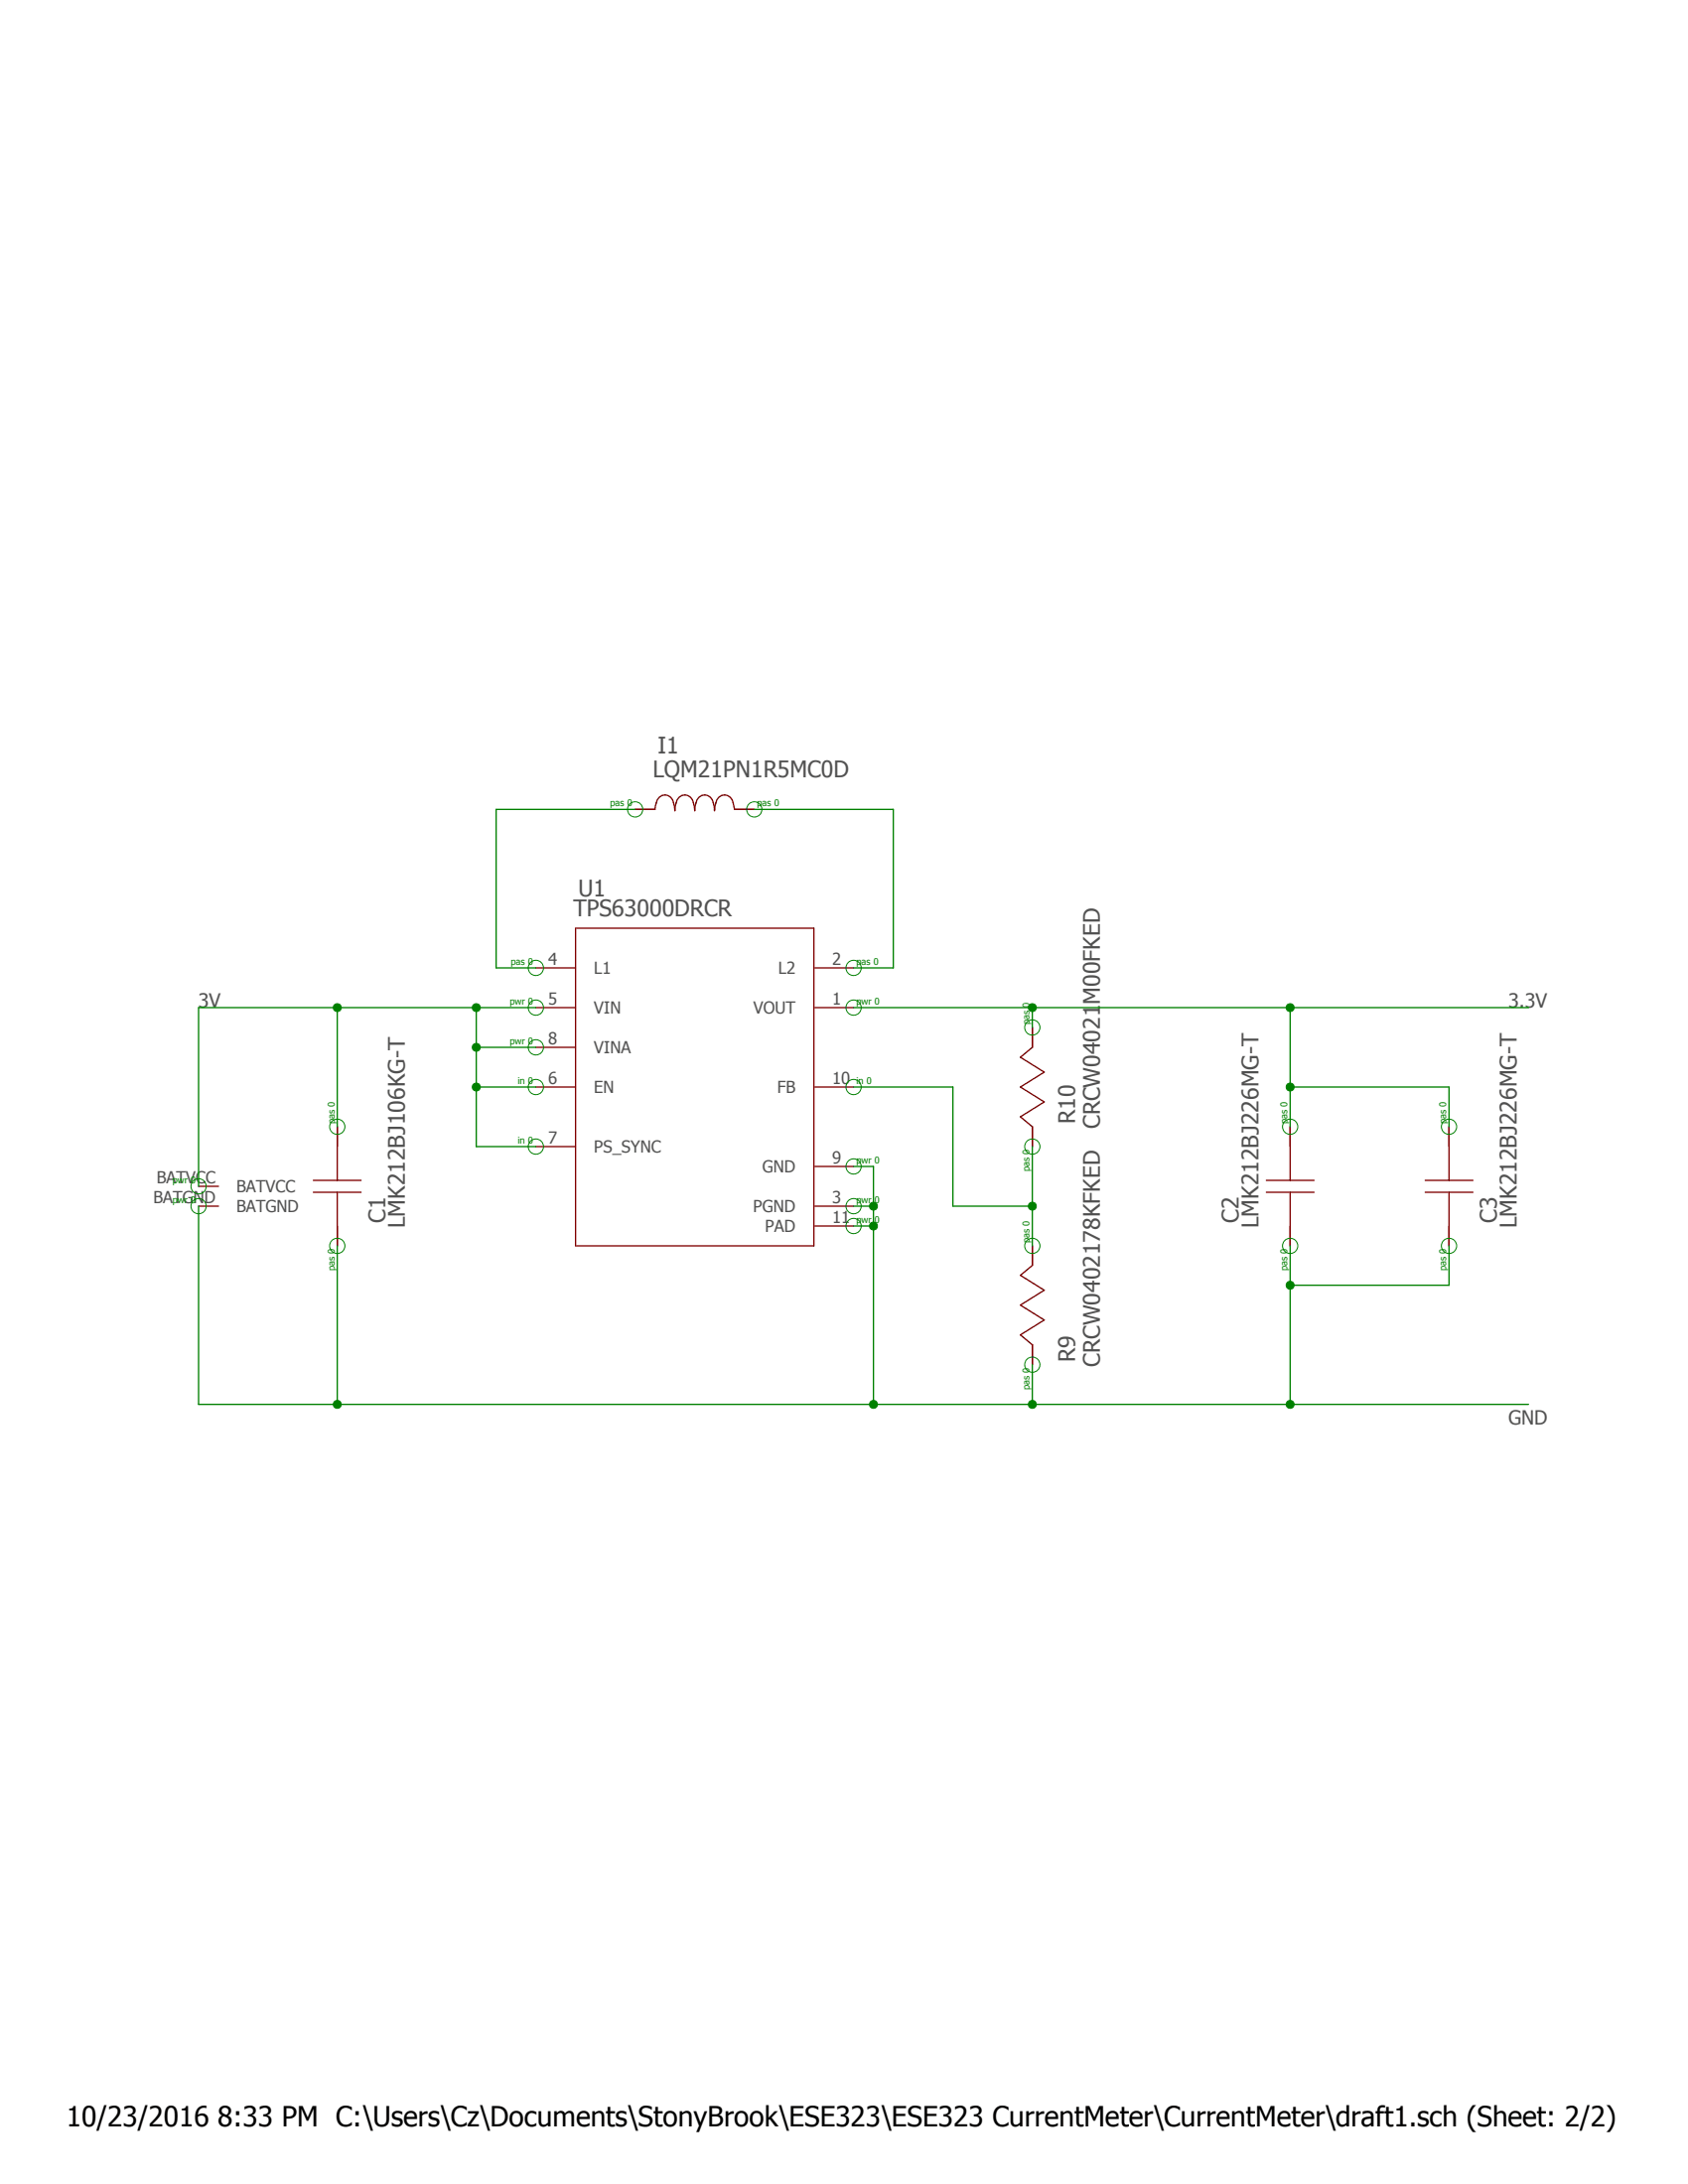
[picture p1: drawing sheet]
<svg xmlns="http://www.w3.org/2000/svg" width="216mm" height="279mm" viewBox="0 0 216 279" stroke-linecap="round" stroke-linejoin="round" font-family="sans-serif">
<path d="M19.3 93.6l179.4 89.3M198.7 93.6l-179.4 89.3" fill="none" stroke="#fff" stroke-width=".13"/>
<g fill="none" stroke="#800000" stroke-width=".17">
<path d="M73.6 118.7h30.5v40.7h-30.5zM93.9 103.5a1.78 1.78 0 0 0-.9-1.7 1.11 1.11 0 0 0-1.4 .9l-.2 1a2.88 2.88 0 0 0-.6-1.7 1.1 1.1 0 0 0-1.1-.2 1.1 1.1 0 0 0-.7 .9l-.1 1a2.88 2.88 0 0 0-.6-1.7 1.1 1.1 0 0 0-1.1-.2 1.1 1.1 0 0 0-.7 .9l-.2 1a2.88 2.88 0 0 0-.5-1.7 1.1 1.1 0 0 0-1.2-.2 1.1 1.1 0 0 0-.7 .9l-.1 .8h-2.6M93.9 103.5h2.6M68.5 128.9h5.1M68.5 123.8h5.1M68.5 139.1h5.1M68.5 134h5.1M104.1 128.9h5.1M104.1 123.8h5.1M104.1 139.1h5.1M132 131.4v2.6l-1.5 1.3 3.1 1.9-3.1 1.9 3.1 1.9-3.1 1.9 1.5 1.2v2.6M25.4 154.3h2.5"/>
<path d="M25.4 151.8h2.5M40.1 151h6.1M40.1 152.5h6.1M43.1 144.1v6.9M43.1 152.5v6.9M68.5 146.7h5.1M104.1 154.3h5.1M104.1 149.2h5.1M104.1 156.8h5.1M132 159.4v2.5l-1.5 1.3 3.1 1.9-3.1 1.9 3.1 1.9-3.1 1.9 1.5 1.2v2.6M162 151h6.1M162 152.5h6.1"/>
<path d="M165 144.1v6.9M165 152.5v6.9M182.3 151h6.1M182.3 152.5h6.1M185.3 144.1v6.9M185.3 152.5v6.9"/>
</g>
<g fill="none" stroke="#008000" stroke-width=".13">
<circle cx="81.2" cy="103.5" r=".98"/>
<circle cx="96.5" cy="103.5" r=".98"/>
<circle cx="68.5" cy="134" r=".98"/>
<circle cx="68.5" cy="128.9" r=".98"/>
<circle cx="68.5" cy="139.1" r=".98"/>
<circle cx="68.5" cy="123.8" r=".98"/>
<circle cx="109.2" cy="128.9" r=".98"/>
<circle cx="109.2" cy="139.1" r=".98"/>
<circle cx="109.2" cy="123.8" r=".98"/>
<circle cx="132" cy="131.4" r=".98"/>
<circle cx="25.4" cy="154.3" r=".98"/>
<circle cx="25.4" cy="151.8" r=".98"/>
<circle cx="43.1" cy="159.4" r=".98"/>
<circle cx="43.1" cy="144.1" r=".98"/>
<circle cx="68.5" cy="146.7" r=".98"/>
<circle cx="109.2" cy="154.3" r=".98"/>
<circle cx="109.2" cy="156.8" r=".98"/>
<circle cx="109.2" cy="149.2" r=".98"/>
<circle cx="132" cy="146.7" r=".98"/>
<circle cx="132" cy="159.4" r=".98"/>
<circle cx="165" cy="159.4" r=".98"/>
<circle cx="165" cy="144.1" r=".98"/>
<circle cx="185.3" cy="159.4" r=".98"/>
<circle cx="185.3" cy="144.1" r=".98"/>
<circle cx="132" cy="174.6" r=".98"/>
</g>
<path d="M60.9 128.9v17.8h7.6M60.9 139.1h7.6" fill="none" stroke="#008000" stroke-width=".17"/>
<circle cx="60.9" cy="139.1" r=".51" fill="#008000"/>
<circle cx="60.9" cy="139.1" r=".51" fill="none" stroke="#008000" stroke-width=".13"/>
<path d="M60.9 134h7.6" fill="none" stroke="#008000" stroke-width=".17"/>
<circle cx="60.9" cy="134" r=".51" fill="#008000"/>
<circle cx="60.9" cy="134" r=".51" fill="none" stroke="#008000" stroke-width=".13"/>
<path d="M68.5 128.9h-25.4v15.2" fill="none" stroke="#008000" stroke-width=".17"/>
<circle cx="60.9" cy="128.9" r=".51" fill="#008000"/>
<circle cx="60.9" cy="128.9" r=".51" fill="none" stroke="#008000" stroke-width=".13"/>
<path d="M43.1 128.9h-17.7v22.9" fill="none" stroke="#008000" stroke-width=".17"/>
<circle cx="43.1" cy="128.9" r=".51" fill="#008000"/>
<circle cx="43.1" cy="128.9" r=".51" fill="none" stroke="#008000" stroke-width=".13"/>
<path d="M81.2 103.5h-17.7v20.3h5M96.5 103.5h17.8v20.3h-5.1M109.2 128.9h86.3M132 128.9v2.5M165 128.9v15.2M185.3 139.1v5" fill="none" stroke="#008000" stroke-width=".17"/>
<circle cx="132" cy="128.9" r=".51" fill="#008000"/>
<circle cx="132" cy="128.9" r=".51" fill="none" stroke="#008000" stroke-width=".13"/>
<circle cx="165" cy="128.9" r=".51" fill="#008000"/>
<circle cx="165" cy="128.9" r=".51" fill="none" stroke="#008000" stroke-width=".13"/>
<path d="M165 139.1h20.3" fill="none" stroke="#008000" stroke-width=".17"/>
<circle cx="165" cy="139.1" r=".51" fill="#008000"/>
<circle cx="165" cy="139.1" r=".51" fill="none" stroke="#008000" stroke-width=".13"/>
<path d="M109.2 139.1h12.7v15.2h10.1M132 146.7v12.7" fill="none" stroke="#008000" stroke-width=".17"/>
<circle cx="132" cy="154.3" r=".51" fill="#008000"/>
<circle cx="132" cy="154.3" r=".51" fill="none" stroke="#008000" stroke-width=".13"/>
<path d="M165 159.4v20.3M185.3 159.4v5h-20.3" fill="none" stroke="#008000" stroke-width=".17"/>
<circle cx="165" cy="164.4" r=".51" fill="#008000"/>
<circle cx="165" cy="164.4" r=".51" fill="none" stroke="#008000" stroke-width=".13"/>
<path d="M43.1 159.4v20.3h121.9M132 174.6v5.1" fill="none" stroke="#008000" stroke-width=".17"/>
<circle cx="132" cy="179.7" r=".51" fill="#008000"/>
<circle cx="132" cy="179.7" r=".51" fill="none" stroke="#008000" stroke-width=".13"/>
<path d="M109.2 149.2h2.5v30.5M109.2 154.3h2.5" fill="none" stroke="#008000" stroke-width=".17"/>
<circle cx="111.7" cy="154.3" r=".51" fill="#008000"/>
<circle cx="111.7" cy="154.3" r=".51" fill="none" stroke="#008000" stroke-width=".13"/>
<path d="M109.2 156.8h2.5" fill="none" stroke="#008000" stroke-width=".17"/>
<circle cx="111.7" cy="156.8" r=".51" fill="#008000"/>
<circle cx="111.7" cy="156.8" r=".51" fill="none" stroke="#008000" stroke-width=".13"/>
<path d="M25.4 154.3v25.4h17.7" fill="none" stroke="#008000" stroke-width=".17"/>
<circle cx="43.1" cy="179.7" r=".51" fill="#008000"/>
<circle cx="43.1" cy="179.7" r=".51" fill="none" stroke="#008000" stroke-width=".13"/>
<path d="M165 179.7h30.5" fill="none" stroke="#008000" stroke-width=".17"/>
<circle cx="165" cy="179.7" r=".51" fill="#008000"/>
<circle cx="165" cy="179.7" r=".51" fill="none" stroke="#008000" stroke-width=".13"/>
<circle cx="111.7" cy="179.7" r=".51" fill="#008000"/>
<circle cx="111.7" cy="179.7" r=".51" fill="none" stroke="#008000" stroke-width=".13"/>
<text font-size="3.6" x="8.5" y="272">10/23/2016 8:33 PM C:\Users\Cz\Documents\StonyBrook\ESE323\ESE323 CurrentMeter\CurrentMeter\draft1.sch (Sheet: 2/2)</text>
<g font-size="2.9" fill="#505050">
<text x="83.5" y="99.5">LQM21PN1R5MC0D</text>
<text x="84.1" y="96.3">I1</text>
<text x="73.3" y="117.3">TPS63000DRCR</text>
<text x="74" y="114.7">U1</text>
<text x="137.5" y="143.8" transform="rotate(-90 137.5 143.8)">R10</text>
<text x="140.7" y="144.4" transform="rotate(-90 140.7 144.4)">CRCW04021M00FKED</text>
<text x="49.3" y="156.5" transform="rotate(-90 49.3 156.5)">C1</text>
<text x="51.8" y="157.1" transform="rotate(-90 51.8 157.1)">LMK212BJ106KG-T</text>
<text x="158.4" y="156.5" transform="rotate(-90 158.4 156.5)">C2</text>
<text x="161" y="157.1" transform="rotate(-90 161 157.1)">LMK212BJ226MG-T</text>
<text x="191.5" y="156.5" transform="rotate(-90 191.5 156.5)">C3</text>
<text x="194" y="157.1" transform="rotate(-90 194 157.1)">LMK212BJ226MG-T</text>
<text x="137.5" y="174.2" transform="rotate(-90 137.5 174.2)">R9</text>
<text x="140.7" y="174.9" transform="rotate(-90 140.7 174.9)">CRCW0402178KFKED</text>
</g>
<g font-size="2.5" fill="#505050">
<text x="25.4" y="128.9">3V</text>
<text x="193" y="128.9">3.3V</text>
<text x="193" y="182.2">GND</text>
</g>
<g font-size="2.1" fill="#505050">
<text x="70.1" y="123.5">4</text>
<text x="76" y="124.6">L1</text>
<text x="99.6" y="124.6">L2</text>
<text x="106.4" y="123.5">2</text>
<text x="70.1" y="128.6">5</text>
<text x="76" y="129.7">VIN</text>
<text x="96.4" y="129.7">VOUT</text>
<text x="106.4" y="128.6">1</text>
<text x="70.1" y="133.6">8</text>
<text x="76" y="134.8">VINA</text>
<text x="70.1" y="138.7">6</text>
<text x="76" y="139.8">EN</text>
<text x="99.4" y="139.8">FB</text>
<text x="106.4" y="138.7">10</text>
<text x="70.1" y="146.3">7</text>
<text x="76" y="147.4">PS_SYNC</text>
<text x="97.5" y="150">GND</text>
<text x="106.4" y="148.9">9</text>
<text x="19.6" y="153.9">BATGND</text>
<text x="20" y="151.4">BATVCC</text>
<text x="30.3" y="152.5">BATVCC</text>
<text x="30.3" y="155.1">BATGND</text>
<text x="96.3" y="155.1">PGND</text>
<text x="106.4" y="153.9">3</text>
<text x="97.9" y="157.6">PAD</text>
<text x="106.4" y="156.5">11</text>
</g>
<g font-size="1.2" fill="#008000">
<text x="78" y="103.2">pas 0</text>
<text x="96.8" y="103.2">pas 0</text>
<text x="65.4" y="123.5">pas 0</text>
<text x="109.5" y="123.5">pas 0</text>
<text x="65.2" y="128.6">pwr 0</text>
<text x="109.5" y="128.6">pwr 0</text>
<text x="131.7" y="131.1" transform="rotate(-90 131.7 131.1)">pas 0</text>
<text x="65.2" y="133.6">pwr 0</text>
<text x="42.8" y="143.8" transform="rotate(-90 42.8 143.8)">pas 0</text>
<text x="66.2" y="138.7">in 0</text>
<text x="109.5" y="138.7">in 0</text>
<text x="164.7" y="143.8" transform="rotate(-90 164.7 143.8)">pas 0</text>
<text x="185" y="143.8" transform="rotate(-90 185 143.8)">pas 0</text>
<text x="66.2" y="146.3">in 0</text>
<text x="109.5" y="148.9">pwr 0</text>
<text x="131.7" y="149.9" transform="rotate(-90 131.7 149.9)">pas 0</text>
<text x="22.1" y="151.4">pwr 0</text>
<text x="22.1" y="153.9">pwr 0</text>
<text x="109.5" y="153.9">pwr 0</text>
<text x="109.5" y="156.5">pwr 0</text>
<text x="131.7" y="159" transform="rotate(-90 131.7 159)">pas 0</text>
<text x="42.8" y="162.6" transform="rotate(-90 42.8 162.6)">pas 0</text>
<text x="164.7" y="162.6" transform="rotate(-90 164.7 162.6)">pas 0</text>
<text x="185" y="162.6" transform="rotate(-90 185 162.6)">pas 0</text>
<text x="131.7" y="177.8" transform="rotate(-90 131.7 177.8)">pas 0</text>
</g>
</svg>
